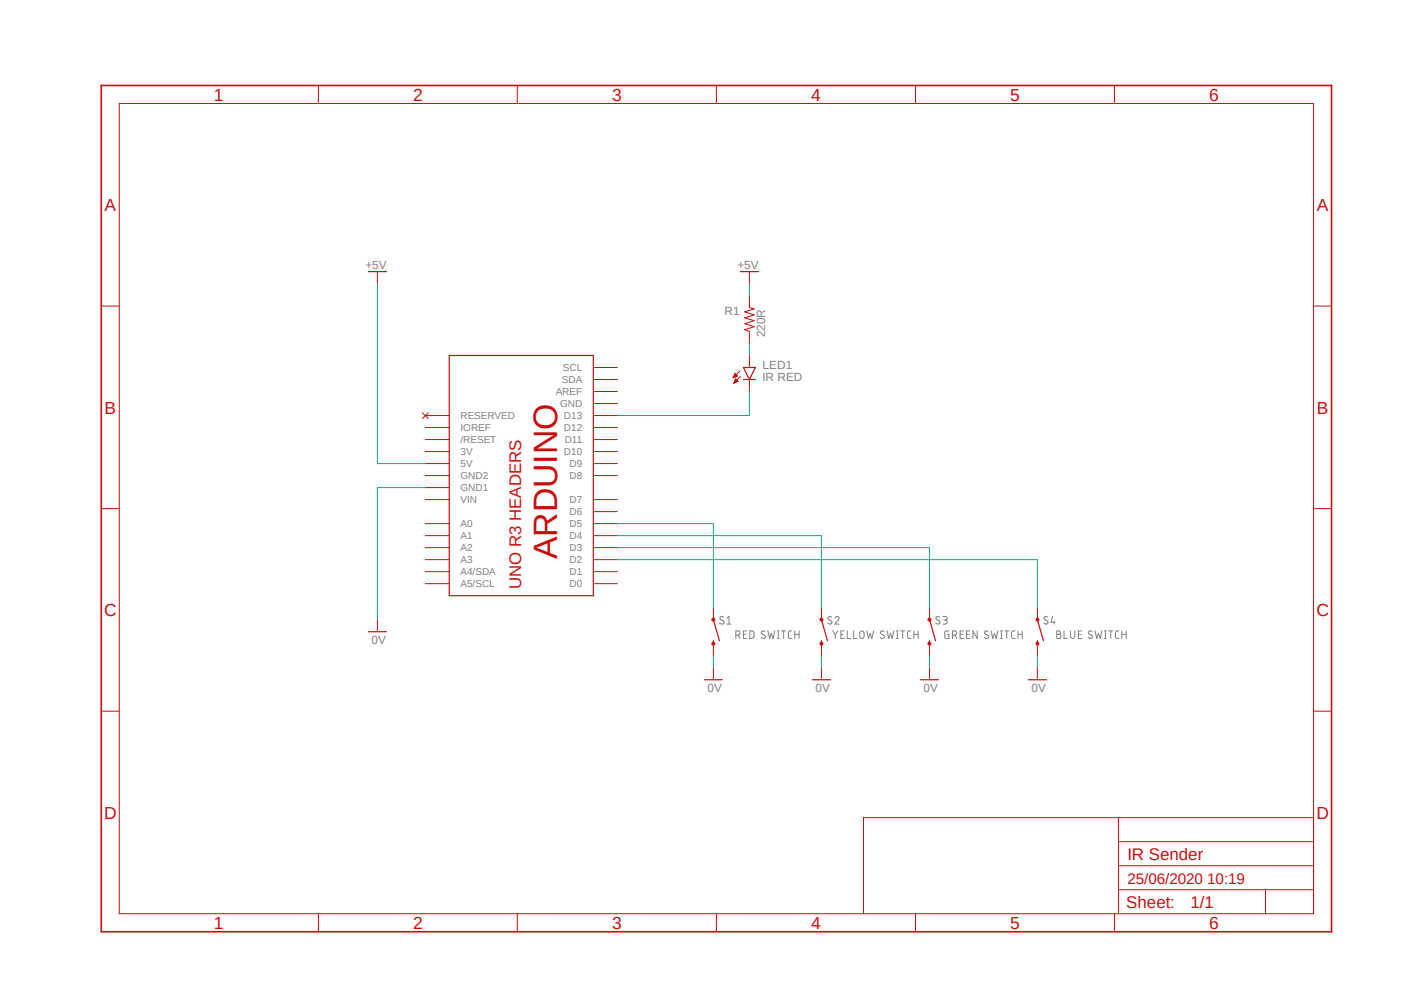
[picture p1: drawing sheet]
<svg xmlns="http://www.w3.org/2000/svg" width="297mm" height="210mm" viewBox="0 0 297 210" stroke-linecap="round" stroke-linejoin="round" font-family="sans-serif">
<path d="M20.9 17.7l261.2 179.9M282.1 17.7l-261.2 179.9" fill="none" stroke="#fff" stroke-width=".21"/>
<g fill="none" stroke="#808080" stroke-width=".21">
<path d="M153.1 130.5l-.2-.1a.39 .39 0 0 0-.5 .1 .39 .39 0 0 0 .1 .6l.5 .2a.37 .37 0 0 1 .1 .4 .37 .37 0 0 1-.3 .3l-.6-.2M153.8 130.7l.4-.3v1.6M153.8 132h.8M155.7 134.3l.6-.1a.43 .43 0 0 0 .2-.5 .43 .43 0 0 0-.4-.3h-.4v1.6M156.2 134.3l.3 .7M157.3 134.2h.5M158 133.4h-.7v1.6h.7M158.6 133.4l.7 .1 .1 .1 .1 1-.2 .4h-.7zM161.8 133.6l-.6-.1-.2 .3 .2 .3 .6 .4v.4a.55 .55 0 0 1-.8-.1M162.4 133.4l.4 1.6 .4-1.1 .3 1.1 .4-1.6M164.5 133.4h.3M164.5 135h.3"/>
<path d="M164.6 133.4v1.6M165.3 133.4h.9M165.8 133.4v1.6M167.5 133.4l-.5 .1-.2 .3v1.1l.7 .1M168.1 134.2h.9M168.1 133.4v1.6M169 133.4v1.6M175.9 130.5l-.6-.1-.2 .3 .2 .4 .6 .3v.4a.55 .55 0 0 1-.8 0M176.1 133.4l.6 .8M176.6 130.7a.44 .44 0 0 1 .7-.3 .44 .44 0 0 1 .1 .7l-.8 .9h.9M176.7 134.2v.8M177.2 133.4l-.5 .8"/>
<path d="M177.9 134.2h.5M178.6 133.4h-.7v1.6h.7M179.2 133.4v1.6h.8M180.6 133.4v1.6h.7M181.9 133.6a.46 .46 0 0 1 .5-.2 .46 .46 0 0 1 .4 .5v.7a.47 .47 0 0 1-.5 .4 .47 .47 0 0 1-.4-.4zM183.4 133.4l.3 1.6 .4-1.1 .3 1.1 .4-1.6M187 133.6l-.4-.2a.34 .34 0 0 0-.3 .5l.7 .6v.4a.55 .55 0 0 1-.8-.1M187.7 133.4l.3 1.6 .4-1.1 .3 1.1 .4-1.6M189.7 133.4h.3M189.7 135h.3M189.8 133.4v1.6M190.5 133.4h.9"/>
<path d="M191 133.4v1.6M192.7 133.4l-.5 .1-.2 .3v1.1l.7 .1M193.3 134.2h.9M193.3 133.4v1.6M194.2 133.4v1.6M198.8 130.5l-.2-.1a.4 .4 0 0 0-.5 .1 .4 .4 0 0 0 .1 .6l.5 .2a.37 .37 0 0 1 .1 .4 .37 .37 0 0 1-.3 .3l-.5-.2M199.5 130.4h.5a.36 .36 0 0 1 .4 .3 .36 .36 0 0 1-.4 .4h-.4M199.9 131.1a.45 .45 0 0 1 .5 .5 .45 .45 0 0 1-.5 .4h-.4M200.7 133.4h-.5l-.3 .2v1.1l.1 .3h.7v-.8h-.3M201.5 134.3l.7-.1a.43 .43 0 0 0 .2-.4 .43 .43 0 0 0-.4-.4h-.5v1.6M202.1 134.3l.3 .7M203.1 134.2h.6"/>
<path d="M203.8 133.4h-.7v1.6h.7M204.5 134.2h.5M205.2 133.4h-.7v1.6h.7M206.7 133.4v1.6l-.9-1.6v1.6M209 133.6l-.2-.2a.39 .39 0 0 0-.5 .2 .39 .39 0 0 0 .1 .5l.6 .3a.37 .37 0 0 1 .1 .4 .37 .37 0 0 1-.4 .2l-.5-.2M209.7 133.4l.3 1.6 .4-1.1 .3 1.1 .4-1.6M211.7 133.4h.3M211.7 135h.3M211.8 133.4v1.6M212.6 133.4h.8M213 133.4v1.6M214.7 133.4l-.5 .1-.2 .3v1.1l.7 .1"/>
<path d="M215.3 134.2h.9M215.3 133.4v1.6M216.2 133.4v1.6M221.6 130.5l-.4-.1a.34 .34 0 0 0-.3 .5l.6 .4a.37 .37 0 0 1 .2 .4 .37 .37 0 0 1-.3 .3l-.6-.2M222.7 130.4l-.4 1.2h.9M223 131.3v.7M223.6 133.4h.4a.36 .36 0 0 1 .4 .4 .36 .36 0 0 1-.4 .4h.2a.46 .46 0 0 1 .2 .5 .46 .46 0 0 1-.4 .3h-.4zM223.6 134.2h.4M225.1 133.4v1.6h.7M226.4 133.4v1.2a.47 .47 0 0 0 .5 .4 .47 .47 0 0 0 .5-.4v-1.2M228.1 134.2h.6M228.9 133.4h-.8v1.6h.8"/>
<path d="M231 133.6l-.4-.2a.34 .34 0 0 0-.3 .5l.6 .5a.37 .37 0 0 1 .2 .4 .37 .37 0 0 1-.3 .2l-.6-.2M231.6 133.4l.4 1.6 .4-1.1 .3 1.1 .4-1.6M233.6 133.4h.4M233.6 135h.4M233.8 133.4v1.6M234.5 133.4h.9M235 133.4v1.6M236.7 133.4l-.5 .1-.2 .3v1.1l.7 .1M237.3 134.2h1M237.3 133.4v1.6M238.3 133.4v1.6"/>
</g>
<g fill="none" stroke="#c90d0c" stroke-width=".21">
<path d="M67.4 18.1v3.8M109.4 18.1v3.8M151.6 18.1v3.8M193.7 18.1v3.8M235.8 18.1v3.8M25.2 21.9h252.7v171.4h-252.7zM79.8 57.4v2.6M158.5 57.4v2.6M21.4 64.7h3.8M125.5 77.7h5.1M155.1 79.9h.1M155.2 79.8h.2"/>
<path d="M155.2 79.7h.3M155.2 79.6h.5M155.3 79.5h.7M155.3 79.5h.6M155.3 79.3h.5M155.4 79.2h.3M155.4 79.1h.2M155.5 79l.5 .5-.9 .4zM156.5 78.5l-1.4 1.4M156.6 79.6l-1.4 1.4M158.5 62.5v2.6l1.1 .2-2.1 .7 2.1 .6-2.1 .6 2.1 .6-2.1 .7 2.1 .6-2.1 .6 1 .4v2.5M158.5 75.2v2.5"/>
<path d="M277.9 64.7h3.8M89.4 87.3l1.2 1.2M90 93h5M90 95.5h5M90 98h5M90 90.4h5M90 87.9h5M90.6 87.3l-1.2 1.2M125.5 93h5.1M125.5 95.5h5.1M125.5 98h5.1M125.5 82.8h5.1"/>
<path d="M125.5 90.4h5.1M125.5 87.9h5.1M125.5 85.3h5.1M125.5 80.3h5.1M155.2 81l.1 .1M155.3 80.9h.1M155.3 80.9h.4M155.4 80.8h.5M155.4 80.7h.7M155.4 80.6h.6M155.4 80.5h.6M155.5 80.4h.4"/>
<path d="M155.5 80.3h.3M155.6 80.2h.1M155.6 80.1l.5 .5-.9 .4zM158.5 80.3v2.5M21.4 107.6h3.8M90 110.7h5M90 113.3h5M90 115.8h5M90 118.4h5M90 105.7h5M90 100.6h5M90 103.1h5"/>
<path d="M125.5 110.7h5.1M125.5 113.3h5.1M125.5 115.8h5.1M125.5 118.4h5.1M125.5 108.2h5.1M125.5 105.7h5.1M125.5 100.6h5.1M277.9 107.6h3.8M79.8 131.1v2.5M90 120.9h5M90 123.4h5M125.5 120.9h5.1"/>
<path d="M125.5 123.4h5.1M21.4 150.4h3.8M277.9 150.4h3.8M236.6 172.9v20.4M236.6 178h41.3M277.9 172.9h-95.2v20.4M67.4 193.3v3.8M109.4 193.3v3.8M151.6 193.3v3.8M193.7 193.3v3.8M235.8 193.3v3.8M236.6 188.2h41.3"/>
<path d="M236.6 183.1h41.3M267.7 188.2v5.1"/>
</g>
<path d="M21.4 18.1h260.3v179h-260.3z" fill="none" stroke="#c90d0c" stroke-width=".34"/>
<path d="M77.9 57.4h3.8M156.6 57.4h3.8M95 75.2h30.5v50.8h-30.5zM157.3 77.7h2.5l-1.3 2.6zM157.3 80.3h2.5M77.9 133.6h3.8M150.9 135.5v.6M150.9 131.1l1.3 4.4" fill="none" stroke="#c90d0c" stroke-width=".25"/>
<path d="M150.7 130.8h.4l.2 .3-.2 .2-.2 .1-.2-.1z" fill-rule="evenodd" fill="#c90d0c"/>
<path d="M150.7 130.8h.4l.2 .3-.2 .2-.2 .1-.2-.1z" fill="none" stroke="#c90d0c" stroke-width=".21"/>
<path d="M150.7 135.9h.4l.2 .2-.2 .3-.2 .1-.2-.1z" fill-rule="evenodd" fill="#c90d0c"/>
<path d="M150.7 135.9h.4l.2 .2-.2 .3-.2 .1-.2-.1zM150.9 128.5v2.6M150.9 136.1v2.6M150.9 141.2v2.6" fill="none" stroke="#c90d0c" stroke-width=".21"/>
<path d="M173.8 135.5v.6M173.8 131.1l1.2 4.4M149 143.8h3.8" fill="none" stroke="#c90d0c" stroke-width=".25"/>
<path d="M173.5 130.8h.5l.1 .3-.1 .2-.2 .1-.3-.1z" fill-rule="evenodd" fill="#c90d0c"/>
<path d="M173.5 130.8h.5l.1 .3-.1 .2-.2 .1-.3-.1z" fill="none" stroke="#c90d0c" stroke-width=".21"/>
<path d="M173.5 135.9h.5l.1 .2-.1 .3-.2 .1-.3-.1z" fill-rule="evenodd" fill="#c90d0c"/>
<path d="M173.5 135.9h.5l.1 .2-.1 .3-.2 .1-.3-.1zM173.8 128.5v2.6M173.8 136.1v2.6M173.8 141.2v2.6" fill="none" stroke="#c90d0c" stroke-width=".21"/>
<path d="M196.6 135.5v.6M196.6 131.1l1.3 4.4M171.9 143.8h3.8" fill="none" stroke="#c90d0c" stroke-width=".25"/>
<path d="M196.4 130.8h.5v.5l-.3 .1-.2-.1z" fill-rule="evenodd" fill="#c90d0c"/>
<path d="M196.4 130.8h.5v.5l-.3 .1-.2-.1z" fill="none" stroke="#c90d0c" stroke-width=".21"/>
<path d="M196.4 135.9h.5v.5l-.3 .1-.2-.1z" fill-rule="evenodd" fill="#c90d0c"/>
<path d="M196.4 135.9h.5v.5l-.3 .1-.2-.1zM196.6 128.5v2.6M196.6 136.1v2.6M196.6 141.2v2.6" fill="none" stroke="#c90d0c" stroke-width=".21"/>
<path d="M219.5 135.5v.6M219.5 131.1l1.2 4.4M194.7 143.8h3.8" fill="none" stroke="#c90d0c" stroke-width=".25"/>
<path d="M219.2 130.8h.5v.5l-.2 .1-.3-.1z" fill-rule="evenodd" fill="#c90d0c"/>
<path d="M219.2 130.8h.5v.5l-.2 .1-.3-.1z" fill="none" stroke="#c90d0c" stroke-width=".21"/>
<path d="M219.2 135.9h.5v.5l-.2 .1-.3-.1z" fill-rule="evenodd" fill="#c90d0c"/>
<path d="M219.2 135.9h.5v.5l-.2 .1-.3-.1zM219.5 128.5v2.6M219.5 136.1v2.6M219.5 141.2v2.6" fill="none" stroke="#c90d0c" stroke-width=".21"/>
<path d="M217.6 143.8h3.8" fill="none" stroke="#c90d0c" stroke-width=".25"/>
<g fill="none" stroke="#0dab76" stroke-width=".21">
<path d="M79.8 60v38h10.2M158.5 60v2.5M158.5 72.6v2.6M158.5 82.8v5.1h-27.9M90 103.1h-10.2v28M130.6 110.7h20.3v17.8M130.6 113.3h43.2v15.2M130.6 115.8h66v12.7M130.6 118.4h88.9v10.1M150.9 138.7v2.5M173.8 138.7v2.5M196.6 138.7v2.5"/>
<path d="M219.5 138.7v2.5"/>
</g>
<text font-size="7.2" fill="#c90d0c" x="117.9" y="118.3" transform="rotate(-90 117.9 118.3)">ARDUINO</text>
<g font-size="3.7" fill="#c90d0c">
<text x="45.3" y="21.3">1</text>
<text x="87.4" y="21.3">2</text>
<text x="129.5" y="21.3">3</text>
<text x="171.6" y="21.3">4</text>
<text x="213.7" y="21.3">5</text>
<text x="255.8" y="21.3">6</text>
<text x="22.1" y="44.6">A</text>
<text x="278.6" y="44.6">A</text>
<text x="22.1" y="87.5">B</text>
<text x="278.6" y="87.5">B</text>
<text x="22" y="130.3">C</text>
<text x="278.5" y="130.3">C</text>
<text x="22" y="173.1">D</text>
<text x="278.5" y="173.1">D</text>
<text x="45.3" y="196.5">1</text>
<text x="87.4" y="196.5">2</text>
<text x="129.5" y="196.5">3</text>
<text x="171.6" y="196.5">4</text>
<text x="213.7" y="196.5">5</text>
<text x="255.8" y="196.5">6</text>
</g>
<g font-size="3.6" fill="#c90d0c">
<text x="110.3" y="124.6" transform="rotate(-90 110.3 124.6)">UNO R3 HEADERS</text>
<text x="238.5" y="181.8">IR Sender</text>
<text x="251.8" y="192">1/1</text>
<text x="238.3" y="192.1">Sheet:</text>
</g>
<text font-size="3.2" fill="#c90d0c" x="238.5" y="186.9">25/06/2020 10:19</text>
<g font-size="2.5" fill="#808080">
<text x="77.3" y="56.8">+5V</text>
<text x="156" y="56.8">+5V</text>
<text x="153.3" y="66.5">R1</text>
<text x="161.8" y="71.4" transform="rotate(-90 161.8 71.4)">220R</text>
<text x="161.3" y="78">LED1</text>
<text x="161.3" y="80.6">IR RED</text>
<text x="78.6" y="136.1">0V</text>
<text x="149.7" y="146.3">0V</text>
<text x="172.5" y="146.3">0V</text>
<text x="195.4" y="146.3">0V</text>
<text x="218.2" y="146.3">0V</text>
</g>
<g font-size="2.1" fill="#808080">
<text x="117.6" y="83.6">AREF</text>
<text x="118.9" y="81">SDA</text>
<text x="119.1" y="78.5">SCL</text>
<text x="97.4" y="88.6">RESERVED</text>
<text x="118.5" y="86.1">GND</text>
<text x="119.3" y="88.6">D13</text>
<text x="97.4" y="93.7">/RESET</text>
<text x="97.4" y="91.2">IOREF</text>
<text x="119.3" y="91.2">D12</text>
<text x="119.5" y="93.7">D11</text>
<text x="97.4" y="96.3">3V</text>
<text x="97.4" y="98.8">5V</text>
<text x="97.4" y="101.3">GND2</text>
<text x="119.3" y="96.3">D10</text>
<text x="120.5" y="101.3">D8</text>
<text x="120.5" y="98.8">D9</text>
<text x="97.4" y="103.9">GND1</text>
<text x="97.4" y="106.4">VIN</text>
<text x="120.5" y="106.4">D7</text>
<text x="97.4" y="111.5">A0</text>
<text x="120.5" y="111.5">D5</text>
<text x="120.5" y="109">D6</text>
<text x="97.4" y="114">A1</text>
<text x="97.4" y="116.6">A2</text>
<text x="97.4" y="119.1">A3</text>
<text x="120.5" y="119.1">D2</text>
<text x="120.5" y="116.6">D3</text>
<text x="120.5" y="114">D4</text>
<text x="97.4" y="121.7">A4/SDA</text>
<text x="97.4" y="124.2">A5/SCL</text>
<text x="120.5" y="124.2">D0</text>
<text x="120.5" y="121.7">D1</text>
</g>
</svg>
